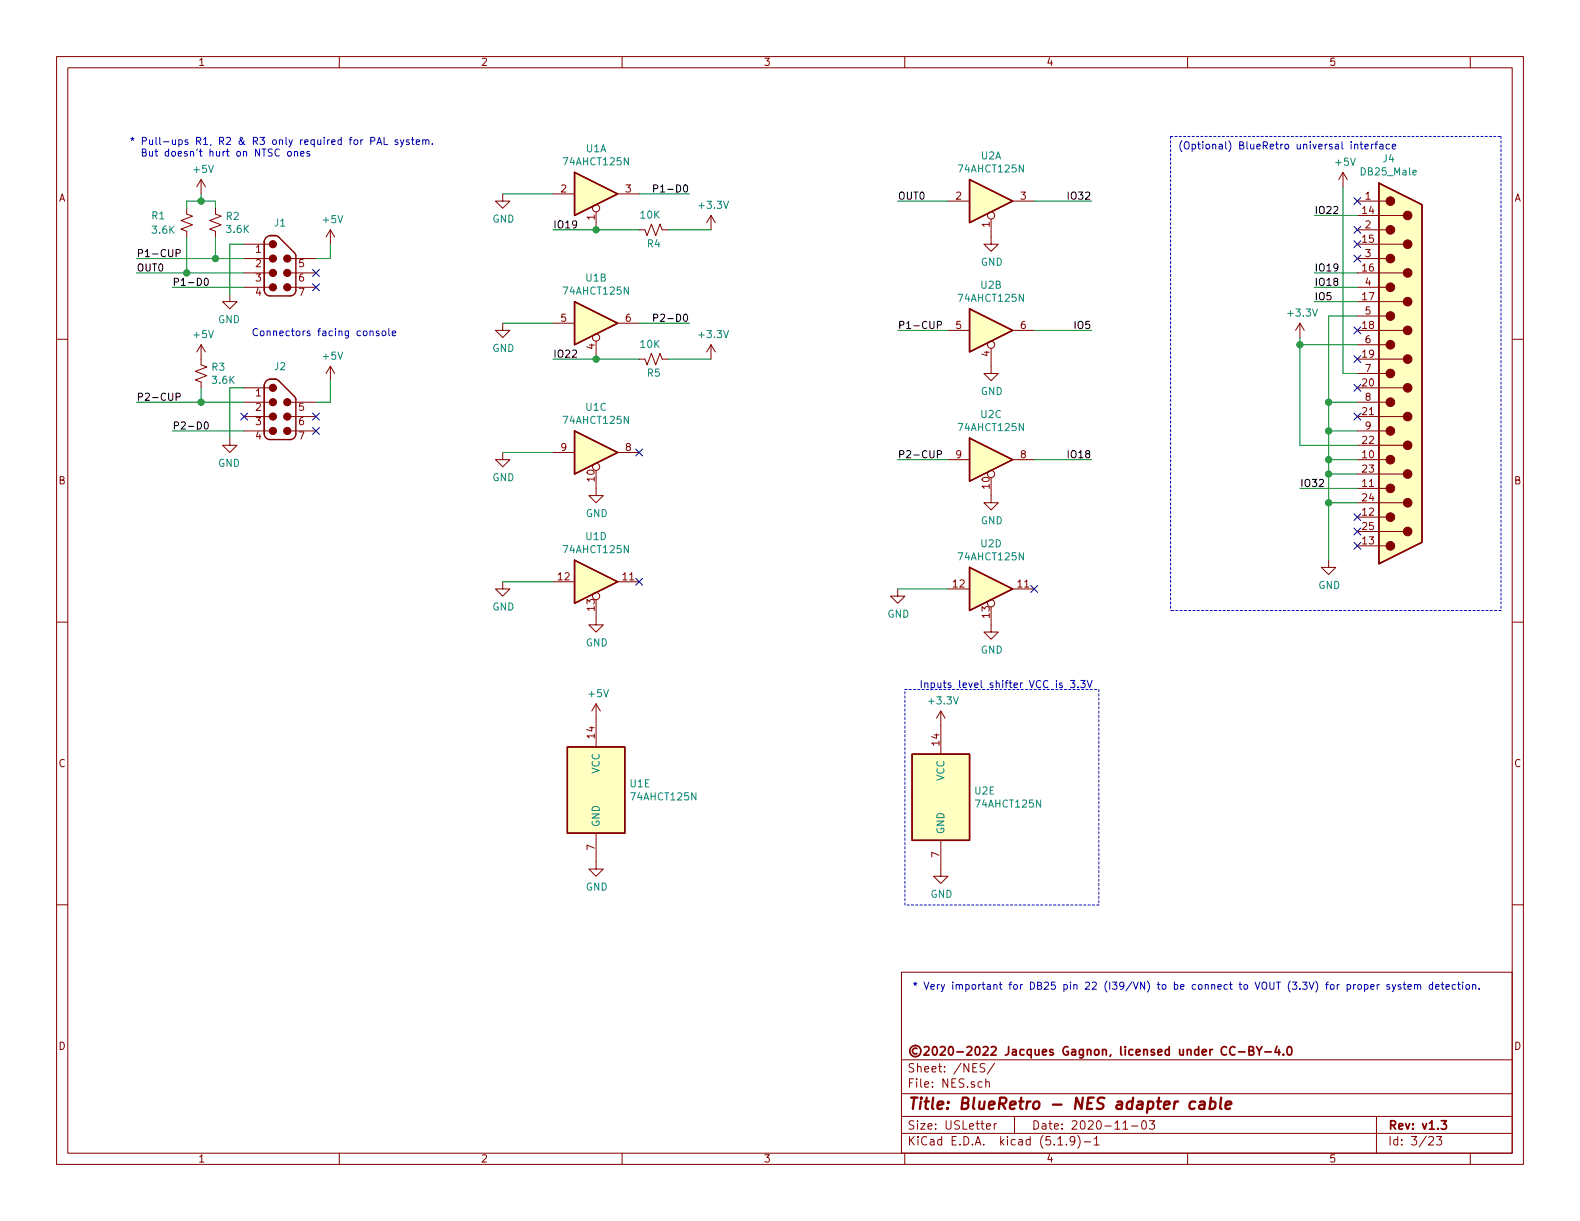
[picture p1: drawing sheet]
EESchema Schematic File Version 4
EELAYER 30 0
EELAYER END
$Descr USLetter 11000 8500
encoding utf-8
Sheet 3 23
Title "BlueRetro - NES adapter cable"
Date "2020-11-03"
Rev "v1.3"
Comp "©2020-2022 Jacques Gagnon, licensed under CC-BY-4.0"
Comment1 ""
Comment2 ""
Comment3 ""
Comment4 ""
$EndDescr
$Comp
L 74xx:74LS125 U?
U 1 1
P 4150 1350
AR Path="/5F127084/5F23BC80" Ref="U?"  Part="1" 
AR Path="/5F1E85DD/5F23BC80" Ref="U1"  Part="1" 
F 0 "U1" H 4150 1667 50  0000 C CNN
F 1 "74AHCT125N" H 4150 1576 50  0000 C CNN
F 2 "" H 4150 1350 50  0001 C CNN
F 3 "http://www.ti.com/lit/gpn/sn74LS125" H 4150 1350 50  0001 C CNN
	1    4150 1350
	1    0    0    -1  
$EndComp
$Comp
L 74xx:74LS125 U?
U 4 1
P 4150 4050
AR Path="/5F127084/5F23BC92" Ref="U?"  Part="4" 
AR Path="/5F1E85DD/5F23BC92" Ref="U1"  Part="4" 
F 0 "U1" H 4150 4367 50  0000 C CNN
F 1 "74AHCT125N" H 4150 4276 50  0000 C CNN
F 2 "" H 4150 4050 50  0001 C CNN
F 3 "http://www.ti.com/lit/gpn/sn74LS125" H 4150 4050 50  0001 C CNN
	4    4150 4050
	1    0    0    -1  
$EndComp
$Comp
L 74xx:74LS125 U?
U 1 1
P 6900 1400
AR Path="/5F127084/5F23BCA4" Ref="U?"  Part="1" 
AR Path="/5F1E85DD/5F23BCA4" Ref="U2"  Part="1" 
F 0 "U2" H 6900 1717 50  0000 C CNN
F 1 "74AHCT125N" H 6900 1626 50  0000 C CNN
F 2 "" H 6900 1400 50  0001 C CNN
F 3 "http://www.ti.com/lit/gpn/sn74LS125" H 6900 1400 50  0001 C CNN
	1    6900 1400
	1    0    0    -1  
$EndComp
$Comp
L 74xx:74LS125 U?
U 2 1
P 6900 2300
AR Path="/5F127084/5F23BCAA" Ref="U?"  Part="2" 
AR Path="/5F1E85DD/5F23BCAA" Ref="U2"  Part="2" 
F 0 "U2" H 6900 2617 50  0000 C CNN
F 1 "74AHCT125N" H 6900 2526 50  0000 C CNN
F 2 "" H 6900 2300 50  0001 C CNN
F 3 "http://www.ti.com/lit/gpn/sn74LS125" H 6900 2300 50  0001 C CNN
	2    6900 2300
	1    0    0    -1  
$EndComp
$Comp
L 74xx:74LS125 U?
U 3 1
P 6900 3200
AR Path="/5F127084/5F23BCB0" Ref="U?"  Part="3" 
AR Path="/5F1E85DD/5F23BCB0" Ref="U2"  Part="3" 
F 0 "U2" H 6900 3517 50  0000 C CNN
F 1 "74AHCT125N" H 6900 3426 50  0000 C CNN
F 2 "" H 6900 3200 50  0001 C CNN
F 3 "http://www.ti.com/lit/gpn/sn74LS125" H 6900 3200 50  0001 C CNN
	3    6900 3200
	1    0    0    -1  
$EndComp
$Comp
L 74xx:74LS125 U?
U 4 1
P 6900 4100
AR Path="/5F127084/5F23BCB6" Ref="U?"  Part="4" 
AR Path="/5F1E85DD/5F23BCB6" Ref="U2"  Part="4" 
F 0 "U2" H 6900 4417 50  0000 C CNN
F 1 "74AHCT125N" H 6900 4326 50  0000 C CNN
F 2 "" H 6900 4100 50  0001 C CNN
F 3 "http://www.ti.com/lit/gpn/sn74LS125" H 6900 4100 50  0001 C CNN
	4    6900 4100
	1    0    0    -1  
$EndComp
$Comp
L 74xx:74LS125 U?
U 5 1
P 6550 5550
AR Path="/5F127084/5F23BCC2" Ref="U?"  Part="5" 
AR Path="/5F1E85DD/5F23BCC2" Ref="U2"  Part="5" 
F 0 "U2" H 6780 5596 50  0000 L CNN
F 1 "74AHCT125N" H 6780 5505 50  0000 L CNN
F 2 "" H 6550 5550 50  0001 C CNN
F 3 "http://www.ti.com/general/docs/suppproductinfo.tsp?distId=10&gotoUrl=http%3A%2F%2Fwww.ti.com%2Flit%2Fgpn%2Fsn74ahct125" H 6550 5550 50  0001 C CNN
	5    6550 5550
	1    0    0    -1  
$EndComp
$Comp
L 74xx:74LS125 U?
U 5 1
P 4150 5500
AR Path="/5F127084/5F23BCF8" Ref="U?"  Part="5" 
AR Path="/5F1E85DD/5F23BCF8" Ref="U1"  Part="5" 
F 0 "U1" H 4380 5546 50  0000 L CNN
F 1 "74AHCT125N" H 4380 5455 50  0000 L CNN
F 2 "" H 4150 5500 50  0001 C CNN
F 3 "http://www.ti.com/general/docs/suppproductinfo.tsp?distId=10&gotoUrl=http%3A%2F%2Fwww.ti.com%2Flit%2Fgpn%2Fsn74ahct125" H 4150 5500 50  0001 C CNN
	5    4150 5500
	1    0    0    -1  
$EndComp
$Comp
L power:GND #PWR?
U 1 1
P 6900 4350
AR Path="/5F127084/5F23BD1E" Ref="#PWR?"  Part="1" 
AR Path="/5F1E85DD/5F23BD1E" Ref="#PWR060"  Part="1" 
F 0 "#PWR060" H 6900 4100 50  0001 C CNN
F 1 "GND" H 6905 4177 50  0000 C CNN
F 2 "" H 6900 4350 50  0001 C CNN
F 3 "" H 6900 4350 50  0001 C CNN
	1    6900 4350
	1    0    0    -1  
$EndComp
$Comp
L power:GND #PWR?
U 1 1
P 6900 3450
AR Path="/5F127084/5F23BD24" Ref="#PWR?"  Part="1" 
AR Path="/5F1E85DD/5F23BD24" Ref="#PWR059"  Part="1" 
F 0 "#PWR059" H 6900 3200 50  0001 C CNN
F 1 "GND" H 6905 3277 50  0000 C CNN
F 2 "" H 6900 3450 50  0001 C CNN
F 3 "" H 6900 3450 50  0001 C CNN
	1    6900 3450
	1    0    0    -1  
$EndComp
$Comp
L power:GND #PWR?
U 1 1
P 6900 1650
AR Path="/5F127084/5F23BD2A" Ref="#PWR?"  Part="1" 
AR Path="/5F1E85DD/5F23BD2A" Ref="#PWR057"  Part="1" 
F 0 "#PWR057" H 6900 1400 50  0001 C CNN
F 1 "GND" H 6905 1477 50  0000 C CNN
F 2 "" H 6900 1650 50  0001 C CNN
F 3 "" H 6900 1650 50  0001 C CNN
	1    6900 1650
	1    0    0    -1  
$EndComp
$Comp
L power:GND #PWR?
U 1 1
P 6900 2550
AR Path="/5F127084/5F23BD30" Ref="#PWR?"  Part="1" 
AR Path="/5F1E85DD/5F23BD30" Ref="#PWR058"  Part="1" 
F 0 "#PWR058" H 6900 2300 50  0001 C CNN
F 1 "GND" H 6905 2377 50  0000 C CNN
F 2 "" H 6900 2550 50  0001 C CNN
F 3 "" H 6900 2550 50  0001 C CNN
	1    6900 2550
	1    0    0    -1  
$EndComp
$Comp
L power:GND #PWR?
U 1 1
P 6550 6050
AR Path="/5F127084/5F23BD7E" Ref="#PWR?"  Part="1" 
AR Path="/5F1E85DD/5F23BD7E" Ref="#PWR056"  Part="1" 
F 0 "#PWR056" H 6550 5800 50  0001 C CNN
F 1 "GND" H 6555 5877 50  0000 C CNN
F 2 "" H 6550 6050 50  0001 C CNN
F 3 "" H 6550 6050 50  0001 C CNN
	1    6550 6050
	1    0    0    -1  
$EndComp
$Comp
L power:GND #PWR?
U 1 1
P 4150 6000
AR Path="/5F127084/5F23BD90" Ref="#PWR?"  Part="1" 
AR Path="/5F1E85DD/5F23BD90" Ref="#PWR053"  Part="1" 
F 0 "#PWR053" H 4150 5750 50  0001 C CNN
F 1 "GND" H 4155 5827 50  0000 C CNN
F 2 "" H 4150 6000 50  0001 C CNN
F 3 "" H 4150 6000 50  0001 C CNN
	1    4150 6000
	1    0    0    -1  
$EndComp
$Comp
L power:+3.3V #PWR?
U 1 1
P 6550 5050
AR Path="/5F127084/5F23BD96" Ref="#PWR?"  Part="1" 
AR Path="/5F1E85DD/5F23BD96" Ref="#PWR055"  Part="1" 
F 0 "#PWR055" H 6550 4900 50  0001 C CNN
F 1 "+3.3V" H 6565 5223 50  0000 C CNN
F 2 "" H 6550 5050 50  0001 C CNN
F 3 "" H 6550 5050 50  0001 C CNN
	1    6550 5050
	1    0    0    -1  
$EndComp
$Comp
L power:+5V #PWR?
U 1 1
P 4150 5000
AR Path="/5F127084/5F23BDA2" Ref="#PWR?"  Part="1" 
AR Path="/5F1E85DD/5F23BDA2" Ref="#PWR052"  Part="1" 
F 0 "#PWR052" H 4150 4850 50  0001 C CNN
F 1 "+5V" H 4165 5173 50  0000 C CNN
F 2 "" H 4150 5000 50  0001 C CNN
F 3 "" H 4150 5000 50  0001 C CNN
	1    4150 5000
	1    0    0    -1  
$EndComp
Wire Notes Line
	6300 6300 6300 4800
Wire Notes Line
	6300 4800 7650 4800
Wire Notes Line
	7650 4800 7650 6300
Wire Notes Line
	7650 6300 6300 6300
Text Notes 6400 4800 0    50   ~ 0
Inputs level shifter VCC is 3.3V
Wire Wire Line
	4150 1600 3850 1600
Wire Wire Line
	4450 1350 4800 1350
Wire Wire Line
	6600 1400 6250 1400
Wire Wire Line
	6600 2300 6250 2300
Wire Wire Line
	6600 3200 6250 3200
Wire Wire Line
	6600 4100 6250 4100
Wire Wire Line
	7200 3200 7600 3200
Wire Wire Line
	7200 2300 7600 2300
Wire Wire Line
	7200 1400 7600 1400
Text Label 7600 2300 2    50   ~ 0
IO5
Text Label 7600 3200 2    50   ~ 0
IO18
$Comp
L Connector_Gaming:NES J?
U 1 1
P 1900 2900
AR Path="/5F127084/5F23BDFF" Ref="J?"  Part="1" 
AR Path="/5F1E85DD/5F23BDFF" Ref="J2"  Part="1" 
F 0 "J2" H 1950 3250 50  0000 C CNN
F 1 "Conn_01x07" H 1900 3350 50  0001 C CNN
F 2 "" H 1900 2900 50  0001 C CNN
F 3 "~" H 1900 2900 50  0001 C CNN
	1    1900 2900
	1    0    0    -1  
$EndComp
$Comp
L power:GND #PWR?
U 1 1
P 1600 2050
AR Path="/5F127084/5F23BE05" Ref="#PWR?"  Part="1" 
AR Path="/5F1E85DD/5F23BE05" Ref="#PWR044"  Part="1" 
F 0 "#PWR044" H 1600 1800 50  0001 C CNN
F 1 "GND" H 1605 1877 50  0000 C CNN
F 2 "" H 1600 2050 50  0001 C CNN
F 3 "" H 1600 2050 50  0001 C CNN
	1    1600 2050
	-1   0    0    -1  
$EndComp
$Comp
L power:GND #PWR?
U 1 1
P 1600 3050
AR Path="/5F127084/5F23BE0B" Ref="#PWR?"  Part="1" 
AR Path="/5F1E85DD/5F23BE0B" Ref="#PWR045"  Part="1" 
F 0 "#PWR045" H 1600 2800 50  0001 C CNN
F 1 "GND" H 1605 2877 50  0000 C CNN
F 2 "" H 1600 3050 50  0001 C CNN
F 3 "" H 1600 3050 50  0001 C CNN
	1    1600 3050
	-1   0    0    -1  
$EndComp
$Comp
L power:+5V #PWR?
U 1 1
P 2300 2650
AR Path="/5F127084/5F23BE11" Ref="#PWR?"  Part="1" 
AR Path="/5F1E85DD/5F23BE11" Ref="#PWR047"  Part="1" 
F 0 "#PWR047" H 2300 2500 50  0001 C CNN
F 1 "+5V" H 2315 2823 50  0000 C CNN
F 2 "" H 2300 2650 50  0001 C CNN
F 3 "" H 2300 2650 50  0001 C CNN
	1    2300 2650
	1    0    0    -1  
$EndComp
$Comp
L power:+5V #PWR?
U 1 1
P 2300 1700
AR Path="/5F127084/5F23BE17" Ref="#PWR?"  Part="1" 
AR Path="/5F1E85DD/5F23BE17" Ref="#PWR046"  Part="1" 
F 0 "#PWR046" H 2300 1550 50  0001 C CNN
F 1 "+5V" H 2315 1873 50  0000 C CNN
F 2 "" H 2300 1700 50  0001 C CNN
F 3 "" H 2300 1700 50  0001 C CNN
	1    2300 1700
	1    0    0    -1  
$EndComp
Wire Wire Line
	1700 2700 1600 2700
Text Label 950  2800 0    50   ~ 0
P2-CUP
Wire Wire Line
	1700 3000 1200 3000
NoConn ~ 2200 2900
NoConn ~ 2200 3000
NoConn ~ 1700 2900
Text Label 1200 3000 0    50   ~ 0
P2-D0
Wire Wire Line
	1600 2700 1600 3050
Wire Wire Line
	1700 1700 1600 1700
Text Label 950  1800 0    50   ~ 0
P1-CUP
Text Label 950  1900 0    50   ~ 0
OUT0
Text Label 1200 2000 0    50   ~ 0
P1-D0
NoConn ~ 2200 1900
NoConn ~ 2200 2000
Text Label 3850 1600 0    50   ~ 0
IO19
Text Label 6250 1400 0    50   ~ 0
OUT0
Text Label 6250 2300 0    50   ~ 0
P1-CUP
Text Label 6250 3200 0    50   ~ 0
P2-CUP
Text Label 4800 1350 2    50   ~ 0
P1-D0
Text Label 7600 1400 2    50   ~ 0
IO32
$Comp
L power:GND #PWR?
U 1 1
P 6250 4100
AR Path="/5F127084/5F260E90" Ref="#PWR?"  Part="1" 
AR Path="/5F1E85DD/5F260E90" Ref="#PWR054"  Part="1" 
F 0 "#PWR054" H 6250 3850 50  0001 C CNN
F 1 "GND" H 6255 3927 50  0000 C CNN
F 2 "" H 6250 4100 50  0001 C CNN
F 3 "" H 6250 4100 50  0001 C CNN
	1    6250 4100
	1    0    0    -1  
$EndComp
NoConn ~ 7200 4100
$Comp
L Connector:DB25_Male J?
U 1 1
P 9750 2600
AR Path="/5F127084/5F70CF6E" Ref="J?"  Part="1" 
AR Path="/5F1E85DD/5F70CF6E" Ref="J4"  Part="1" 
AR Path="/5F2C5C0D/5F70CF6E" Ref="J?"  Part="1" 
F 0 "J4" H 9668 1108 50  0000 C CNN
F 1 "DB25_Male" H 9668 1199 50  0000 C CNN
F 2 "" H 9750 2600 50  0001 C CNN
F 3 " ~" H 9750 2600 50  0001 C CNN
	1    9750 2600
	1    0    0    1   
$EndComp
Wire Wire Line
	9150 2000 9450 2000
$Comp
L power:+5V #PWR?
U 1 1
P 9350 1300
AR Path="/5F127084/5F70CF77" Ref="#PWR?"  Part="1" 
AR Path="/5F1E85DD/5F70CF77" Ref="#PWR063"  Part="1" 
AR Path="/5F2C5C0D/5F70CF77" Ref="#PWR?"  Part="1" 
F 0 "#PWR063" H 9350 1150 50  0001 C CNN
F 1 "+5V" H 9365 1473 50  0000 C CNN
F 2 "" H 9350 1300 50  0001 C CNN
F 3 "" H 9350 1300 50  0001 C CNN
	1    9350 1300
	1    0    0    -1  
$EndComp
$Comp
L power:GND #PWR?
U 1 1
P 9250 3900
AR Path="/5F127084/5F70CF7D" Ref="#PWR?"  Part="1" 
AR Path="/5F1E85DD/5F70CF7D" Ref="#PWR062"  Part="1" 
AR Path="/5F2C5C0D/5F70CF7D" Ref="#PWR?"  Part="1" 
F 0 "#PWR062" H 9250 3650 50  0001 C CNN
F 1 "GND" H 9255 3727 50  0000 C CNN
F 2 "" H 9250 3900 50  0001 C CNN
F 3 "" H 9250 3900 50  0001 C CNN
	1    9250 3900
	1    0    0    -1  
$EndComp
Wire Wire Line
	9450 2200 9250 2200
Wire Wire Line
	9450 3000 9250 3000
Wire Wire Line
	9350 1300 9350 2600
Wire Wire Line
	9350 2600 9450 2600
$Comp
L power:+3.3V #PWR?
U 1 1
P 9050 2350
AR Path="/5F127084/5F70CF87" Ref="#PWR?"  Part="1" 
AR Path="/5F1E85DD/5F70CF87" Ref="#PWR061"  Part="1" 
AR Path="/5F2C5C0D/5F70CF87" Ref="#PWR?"  Part="1" 
F 0 "#PWR061" H 9050 2200 50  0001 C CNN
F 1 "+3.3V" H 9065 2523 50  0000 C CNN
F 2 "" H 9050 2350 50  0001 C CNN
F 3 "" H 9050 2350 50  0001 C CNN
	1    9050 2350
	1    0    0    -1  
$EndComp
Text Label 9150 1900 0    50   ~ 0
IO19
Text Label 9150 1500 0    50   ~ 0
IO22
Wire Wire Line
	9450 2100 9150 2100
Wire Wire Line
	9050 2400 9050 2350
Wire Wire Line
	9050 2400 9450 2400
Text Label 9150 2100 0    50   ~ 0
IO5
Text Label 9150 2000 0    50   ~ 0
IO18
Text Label 9050 3400 0    50   ~ 0
IO32
Wire Wire Line
	9250 2200 9250 2800
Wire Wire Line
	9250 3900 9250 3500
Connection ~ 9250 3000
Wire Wire Line
	9450 2800 9250 2800
Connection ~ 9250 2800
Wire Wire Line
	9250 2800 9250 3000
Wire Wire Line
	9450 1900 9150 1900
Wire Wire Line
	9450 1500 9150 1500
Wire Wire Line
	9450 3400 9050 3400
NoConn ~ 9450 3800
NoConn ~ 9450 1600
NoConn ~ 9450 1700
NoConn ~ 9450 2300
NoConn ~ 9450 2500
NoConn ~ 9450 2700
NoConn ~ 9450 2900
Wire Wire Line
	9450 3200 9250 3200
Connection ~ 9250 3200
Wire Wire Line
	9450 3300 9250 3300
Connection ~ 9250 3300
Wire Wire Line
	9250 3300 9250 3200
Wire Wire Line
	9450 3500 9250 3500
Connection ~ 9250 3500
Wire Wire Line
	9250 3500 9250 3300
NoConn ~ 9450 1400
NoConn ~ 9450 3700
Wire Wire Line
	9250 3000 9250 3200
Wire Wire Line
	9450 3100 9050 3100
Wire Wire Line
	9050 3100 9050 2400
Connection ~ 9050 2400
Text Notes 6350 6900 0    50   ~ 0
* Very important for DB25 pin 22 (I39/VN) to be connect to VOUT (3.3V) for proper system detection.
Wire Wire Line
	1700 2000 1200 2000
Wire Wire Line
	1600 1700 1600 2050
$Comp
L Connector_Gaming:NES J?
U 1 1
P 1900 1900
AR Path="/5F127084/5F23BDF9" Ref="J?"  Part="1" 
AR Path="/5F1E85DD/5F23BDF9" Ref="J1"  Part="1" 
F 0 "J1" H 1950 2250 50  0000 C CNN
F 1 "Conn_01x07" H 1900 2350 50  0001 C CNN
F 2 "" H 1900 1900 50  0001 C CNN
F 3 "~" H 1900 1900 50  0001 C CNN
	1    1900 1900
	1    0    0    -1  
$EndComp
Wire Wire Line
	2200 1800 2300 1800
Wire Wire Line
	2300 1800 2300 1700
Text Notes 1750 2350 0    50   ~ 0
Connectors facing console
Wire Wire Line
	2200 2800 2300 2800
Wire Wire Line
	2300 2800 2300 2650
$Comp
L Device:R_Small_US R2
U 1 1
P 1500 1550
F 0 "R2" H 1568 1596 50  0000 L CNN
F 1 "3.6K" H 1568 1505 50  0000 L CNN
F 2 "" H 1500 1550 50  0001 C CNN
F 3 "~" H 1500 1550 50  0001 C CNN
	1    1500 1550
	1    0    0    -1  
$EndComp
Wire Wire Line
	950  1900 1300 1900
Wire Wire Line
	950  2800 1400 2800
$Comp
L Device:R_Small_US R1
U 1 1
P 1300 1550
F 0 "R1" H 1050 1600 50  0000 L CNN
F 1 "3.6K" H 1050 1500 50  0000 L CNN
F 2 "" H 1300 1550 50  0001 C CNN
F 3 "~" H 1300 1550 50  0001 C CNN
	1    1300 1550
	1    0    0    -1  
$EndComp
$Comp
L Device:R_Small_US R3
U 1 1
P 1400 2600
F 0 "R3" H 1468 2646 50  0000 L CNN
F 1 "3.6K" H 1468 2555 50  0000 L CNN
F 2 "" H 1400 2600 50  0001 C CNN
F 3 "~" H 1400 2600 50  0001 C CNN
	1    1400 2600
	1    0    0    -1  
$EndComp
$Comp
L power:+5V #PWR?
U 1 1
P 1400 2500
AR Path="/5F127084/5FC3494B" Ref="#PWR?"  Part="1" 
AR Path="/5F1E85DD/5FC3494B" Ref="#PWR?"  Part="1" 
F 0 "#PWR?" H 1400 2350 50  0001 C CNN
F 1 "+5V" H 1415 2673 50  0000 C CNN
F 2 "" H 1400 2500 50  0001 C CNN
F 3 "" H 1400 2500 50  0001 C CNN
	1    1400 2500
	1    0    0    -1  
$EndComp
$Comp
L power:+5V #PWR?
U 1 1
P 1400 1350
AR Path="/5F127084/5FC34F45" Ref="#PWR?"  Part="1" 
AR Path="/5F1E85DD/5FC34F45" Ref="#PWR?"  Part="1" 
F 0 "#PWR?" H 1400 1200 50  0001 C CNN
F 1 "+5V" H 1415 1523 50  0000 C CNN
F 2 "" H 1400 1350 50  0001 C CNN
F 3 "" H 1400 1350 50  0001 C CNN
	1    1400 1350
	1    0    0    -1  
$EndComp
Wire Wire Line
	1400 2700 1400 2800
Connection ~ 1400 2800
Wire Wire Line
	1400 2800 1700 2800
Wire Wire Line
	1300 1450 1300 1400
Wire Wire Line
	1300 1400 1400 1400
Wire Wire Line
	1400 1400 1400 1350
Wire Wire Line
	1400 1400 1500 1400
Wire Wire Line
	1500 1400 1500 1450
Connection ~ 1400 1400
Wire Wire Line
	950  1800 1500 1800
Wire Wire Line
	1500 1650 1500 1800
Connection ~ 1500 1800
Wire Wire Line
	1500 1800 1700 1800
Wire Wire Line
	1300 1650 1300 1900
Connection ~ 1300 1900
Wire Wire Line
	1300 1900 1700 1900
Text Notes 900  1100 0    50   ~ 0
* Pull-ups R1, R2 & R3 only required for PAL system.\n  But doesn't hurt on NTSC ones
Wire Wire Line
	3850 1350 3500 1350
$Comp
L power:GND #PWR?
U 1 1
P 3500 1350
AR Path="/5F127084/656342E9" Ref="#PWR?"  Part="1" 
AR Path="/5F1E85DD/656342E9" Ref="#PWR?"  Part="1" 
F 0 "#PWR?" H 3500 1100 50  0001 C CNN
F 1 "GND" H 3505 1177 50  0000 C CNN
F 2 "" H 3500 1350 50  0001 C CNN
F 3 "" H 3500 1350 50  0001 C CNN
	1    3500 1350
	1    0    0    -1  
$EndComp
Wire Wire Line
	3850 4050 3500 4050
$Comp
L power:GND #PWR?
U 1 1
P 3500 4050
AR Path="/5F127084/656396C9" Ref="#PWR?"  Part="1" 
AR Path="/5F1E85DD/656396C9" Ref="#PWR?"  Part="1" 
F 0 "#PWR?" H 3500 3800 50  0001 C CNN
F 1 "GND" H 3505 3877 50  0000 C CNN
F 2 "" H 3500 4050 50  0001 C CNN
F 3 "" H 3500 4050 50  0001 C CNN
	1    3500 4050
	1    0    0    -1  
$EndComp
$Comp
L power:GND #PWR?
U 1 1
P 3500 3150
AR Path="/5F127084/65637ACC" Ref="#PWR?"  Part="1" 
AR Path="/5F1E85DD/65637ACC" Ref="#PWR?"  Part="1" 
F 0 "#PWR?" H 3500 2900 50  0001 C CNN
F 1 "GND" H 3505 2977 50  0000 C CNN
F 2 "" H 3500 3150 50  0001 C CNN
F 3 "" H 3500 3150 50  0001 C CNN
	1    3500 3150
	1    0    0    -1  
$EndComp
Wire Wire Line
	3850 3150 3500 3150
Text Label 4800 2250 2    50   ~ 0
P2-D0
Text Label 3850 2500 0    50   ~ 0
IO22
$Comp
L 74xx:74LS125 U?
U 3 1
P 4150 3150
AR Path="/5F127084/5F23BC8C" Ref="U?"  Part="3" 
AR Path="/5F1E85DD/5F23BC8C" Ref="U1"  Part="3" 
F 0 "U1" H 4150 3467 50  0000 C CNN
F 1 "74AHCT125N" H 4150 3376 50  0000 C CNN
F 2 "" H 4150 3150 50  0001 C CNN
F 3 "http://www.ti.com/lit/gpn/sn74LS125" H 4150 3150 50  0001 C CNN
	3    4150 3150
	1    0    0    -1  
$EndComp
$Comp
L power:GND #PWR?
U 1 1
P 3500 2250
AR Path="/5F127084/65635E7D" Ref="#PWR?"  Part="1" 
AR Path="/5F1E85DD/65635E7D" Ref="#PWR?"  Part="1" 
F 0 "#PWR?" H 3500 2000 50  0001 C CNN
F 1 "GND" H 3505 2077 50  0000 C CNN
F 2 "" H 3500 2250 50  0001 C CNN
F 3 "" H 3500 2250 50  0001 C CNN
	1    3500 2250
	1    0    0    -1  
$EndComp
Wire Wire Line
	3850 2250 3500 2250
Wire Wire Line
	4450 2250 4800 2250
Wire Wire Line
	4150 2500 3850 2500
$Comp
L 74xx:74LS125 U?
U 2 1
P 4150 2250
AR Path="/5F127084/5F23BC86" Ref="U?"  Part="2" 
AR Path="/5F1E85DD/5F23BC86" Ref="U1"  Part="2" 
F 0 "U1" H 4150 2567 50  0000 C CNN
F 1 "74AHCT125N" H 4150 2476 50  0000 C CNN
F 2 "" H 4150 2250 50  0001 C CNN
F 3 "http://www.ti.com/lit/gpn/sn74LS125" H 4150 2250 50  0001 C CNN
	2    4150 2250
	1    0    0    -1  
$EndComp
$Comp
L power:GND #PWR?
U 1 1
P 4150 4300
AR Path="/5F127084/6567C781" Ref="#PWR?"  Part="1" 
AR Path="/5F1E85DD/6567C781" Ref="#PWR?"  Part="1" 
F 0 "#PWR?" H 4150 4050 50  0001 C CNN
F 1 "GND" H 4155 4127 50  0000 C CNN
F 2 "" H 4150 4300 50  0001 C CNN
F 3 "" H 4150 4300 50  0001 C CNN
	1    4150 4300
	1    0    0    -1  
$EndComp
$Comp
L power:GND #PWR?
U 1 1
P 4150 3400
AR Path="/5F127084/6567CAF2" Ref="#PWR?"  Part="1" 
AR Path="/5F1E85DD/6567CAF2" Ref="#PWR?"  Part="1" 
F 0 "#PWR?" H 4150 3150 50  0001 C CNN
F 1 "GND" H 4155 3227 50  0000 C CNN
F 2 "" H 4150 3400 50  0001 C CNN
F 3 "" H 4150 3400 50  0001 C CNN
	1    4150 3400
	1    0    0    -1  
$EndComp
NoConn ~ 4450 3150
NoConn ~ 4450 4050
Wire Notes Line
	8150 950  10450 950 
Wire Notes Line
	10450 4250 8150 4250
Text Notes 8200 1050 0    50   ~ 0
(Optional) BlueRetro universal interface
Wire Notes Line
	10450 950  10450 4250
Wire Notes Line
	8150 950  8150 4250
NoConn ~ 9450 1800
NoConn ~ 9450 3600
$Comp
L power:+3.3V #PWR?
U 1 1
P 4950 1600
AR Path="/5F127084/661DD094" Ref="#PWR?"  Part="1" 
AR Path="/5F1E85DD/661DD094" Ref="#PWR?"  Part="1" 
F 0 "#PWR?" H 4950 1450 50  0001 C CNN
F 1 "+3.3V" H 4965 1773 50  0000 C CNN
F 2 "" H 4950 1600 50  0001 C CNN
F 3 "" H 4950 1600 50  0001 C CNN
	1    4950 1600
	1    0    0    -1  
$EndComp
$Comp
L Device:R_Small_US R4
U 1 1
P 4550 1600
F 0 "R4" V 4450 1550 50  0000 L CNN
F 1 "10K" V 4650 1500 50  0000 L CNN
F 2 "" H 4550 1600 50  0001 C CNN
F 3 "~" H 4550 1600 50  0001 C CNN
	1    4550 1600
	0    1    -1   0   
$EndComp
Wire Wire Line
	4150 1600 4450 1600
Connection ~ 4150 1600
Wire Wire Line
	4650 1600 4950 1600
$Comp
L power:+3.3V #PWR?
U 1 1
P 4950 2500
AR Path="/5F127084/661E3A89" Ref="#PWR?"  Part="1" 
AR Path="/5F1E85DD/661E3A89" Ref="#PWR?"  Part="1" 
F 0 "#PWR?" H 4950 2350 50  0001 C CNN
F 1 "+3.3V" H 4965 2673 50  0000 C CNN
F 2 "" H 4950 2500 50  0001 C CNN
F 3 "" H 4950 2500 50  0001 C CNN
	1    4950 2500
	1    0    0    -1  
$EndComp
$Comp
L Device:R_Small_US R5
U 1 1
P 4550 2500
F 0 "R5" V 4450 2450 50  0000 L CNN
F 1 "10K" V 4650 2400 50  0000 L CNN
F 2 "" H 4550 2500 50  0001 C CNN
F 3 "~" H 4550 2500 50  0001 C CNN
	1    4550 2500
	0    1    -1   0   
$EndComp
Wire Wire Line
	4650 2500 4950 2500
Wire Wire Line
	4450 2500 4150 2500
Connection ~ 4150 2500
$EndSCHEMATC
